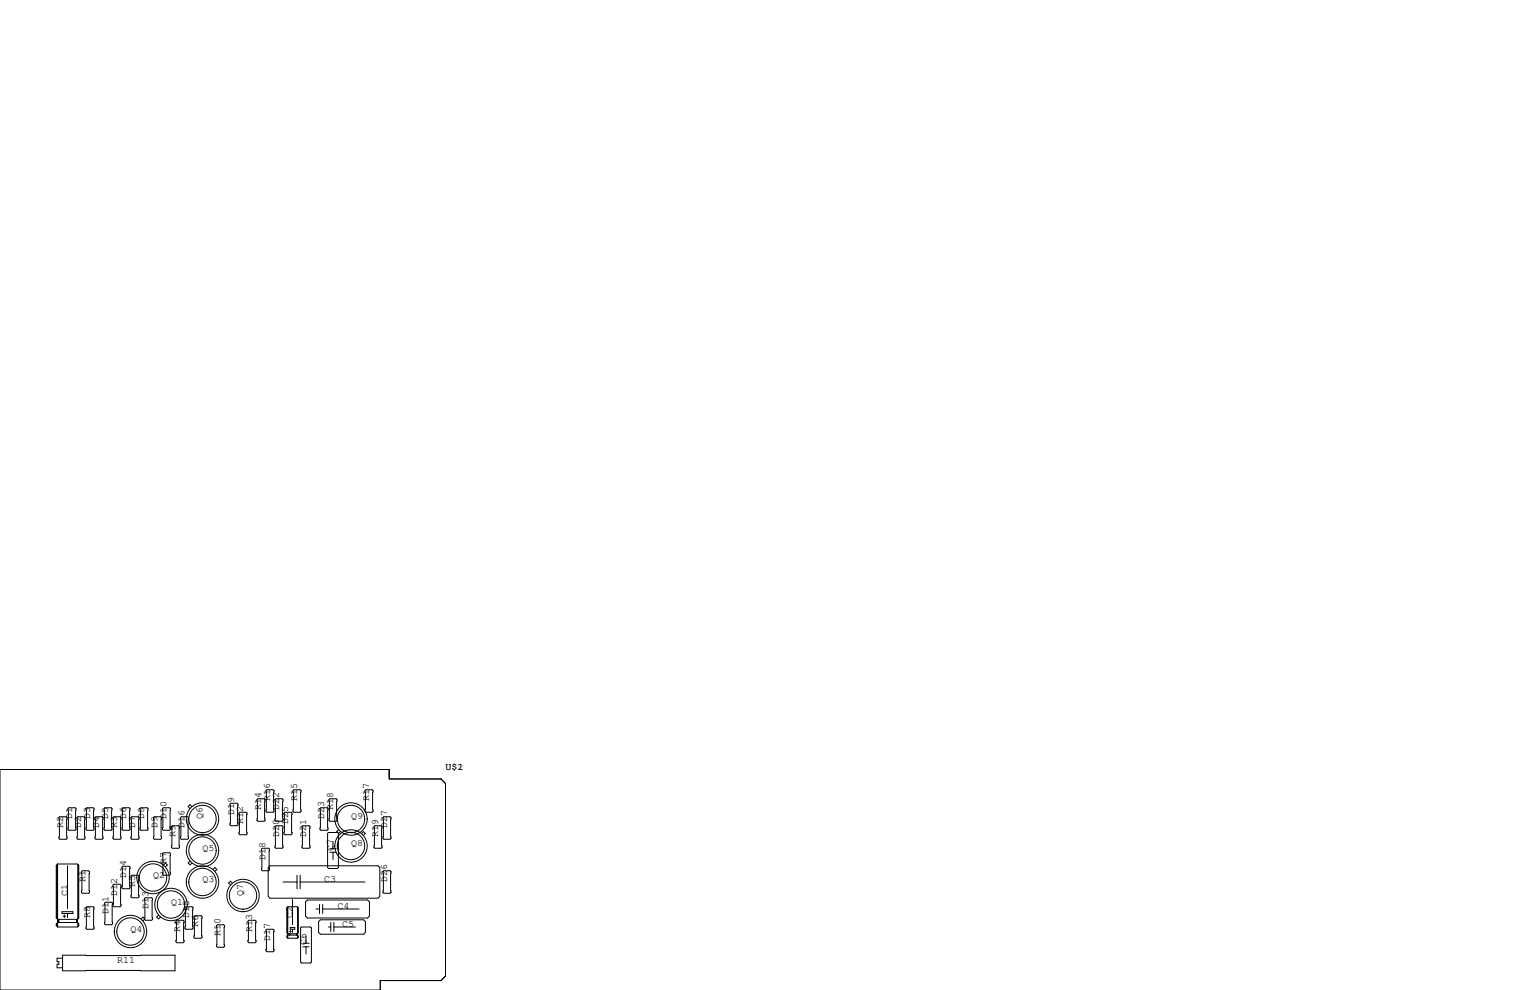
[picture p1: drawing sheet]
<svg xmlns="http://www.w3.org/2000/svg" width="432mm" height="279mm" viewBox="0 0 432 279" stroke-linecap="round" stroke-linejoin="round" font-family="sans-serif">
<g fill="none" stroke="#000" stroke-width=".28">
<path d="M0 217.2h109.9v2.6h14.6l1.2 1.3v54.4l-1.2 1.2h-17.2v2.7h-107.3zM16.9 230.5h1.8l.2 .3v5.8l-.2 .3h-1.8l-.3-.3v-5.8zM19.4 228h1.8l.3 .2v5.9l-.3 .2h-1.8l-.2-.2v-5.9zM22 230.5h1.7l.3 .3v5.8l-.3 .3h-1.7l-.3-.3v-5.8zM24.5 228h1.8l.2 .2v5.9l-.2 .2h-1.8l-.2-.2v-5.9zM27.1 230.5h1.7l.3 .3v5.8l-.3 .3h-1.7l-.3-.3v-5.8zM29.6 228h1.8l.2 .2v5.9l-.2 .2h-1.8l-.3-.2v-5.9zM32.1 230.5h1.8l.3 .3v5.8l-.3 .3h-1.8l-.2-.3v-5.8zM34.7 228h1.7l.3 .2v5.9l-.3 .2h-1.7l-.3-.2v-5.9zM37 230.8l.2-.3h1.8l.2 .3v5.8l-.2 .3h-1.8l-.2-.3zM39.5 228.2l.3-.2h1.7l.3 .2v5.9l-.3 .2h-1.7l-.3-.2zM43.3 230.8l.3-.3h1.7l.3 .3v5.8l-.3 .3h-1.7l-.3-.3z"/>
<path d="M45.8 228.2l.3-.2h1.8l.2 .2v5.9l-.2 .2h-1.8l-.3-.2zM48.4 233.3l.2-.3h1.8l.3 .3v5.8l-.3 .3h-1.8l-.2-.3zM50.9 230.8l.3-.3h1.8l.2 .3v5.8l-.2 .3h-1.8l-.3-.3zM54.2 227.6l-.6-.5-.5 .5 .5 .6M64.9 226.9l.3-.2h1.7l.3 .2v5.9l-.3 .2h-1.7l-.3-.2zM67.4 229.5l.3-.3h1.8l.2 .3v5.8l-.2 .3h-1.8l-.3-.3zM72.5 225.7l.3-.3h1.7l.3 .3v5.8l-.3 .3h-1.7l-.3-.3zM73.8 239.6l.2-.2h1.8l.3 .2v5.9l-.3 .2h-1.8l-.2-.2zM75.1 223.1l.2-.2h1.8l.2 .2v5.9l-.2 .2h-1.8l-.2-.2zM77.6 233.3l.3-.3h1.7l.3 .3v5.8l-.3 .3h-1.7l-.3-.3zM77.9 225.4h1.7l.3 .3v5.8l-.3 .3h-1.7l-.3-.3v-5.8zM80.4 229.2h1.8l.2 .3v5.8l-.2 .3h-1.8l-.3-.3v-5.8z"/>
<path d="M82.7 223.1l.2-.2h1.8l.3 .2v5.9l-.3 .2h-1.8l-.2-.2zM85.2 233.3l.3-.3h1.7l.3 .3v5.8l-.3 .3h-1.7l-.3-.3zM90.3 228.2l.3-.2h1.7l.3 .2v5.9l-.3 .2h-1.7l-.3-.2zM92.5 235.2l.2-.3h2.6l.2 .3v9.7l-.2 .2h-2.6l-.2-.2zM92.8 225.7l.3-.3h1.8l.2 .3v5.8l-.2 .3h-1.8l-.3-.3zM93.1 239.5h1.8M94 237.5v2M95.6 234.1l-.6 .6 .6 .5M96.1 234.7l-.5 .5M102 235.2l.6-.5 .5 .5-.5 .6M103 223.1l.3-.2h1.7l.3 .2v5.9l-.3 .2h-1.7l-.3-.2zM105.5 233.3l.3-.3h1.8l.2 .3v5.8l-.2 .3h-1.8l-.3-.3z"/>
<path d="M108.1 230.8l.2-.3h1.8l.3 .3v5.8l-.3 .3h-1.8l-.2-.3zM16 244.2v14.9M16.1 244.1v15.1M16.3 243.8l-.4 .4v14.9l.4 .4h5.5M16.3 243.8v17.8M16.3 243.8h5.5l.4 .4v14.9l-.4 .4M16.4 259.6v.6M16.5 259.6v.6M16.6 259.5v.8M17.5 257.3h3.1v.5h-3.1zM17.8 258.6h.7M18.2 258.2v.8"/>
<path d="M19.1 244.3v12.1M19.1 257.8v1.2M21.6 259.5v.8M21.7 259.6v.6M21.8 259.5v.8M22 244v15.3M22.1 244.2v14.9M23 246l.2-.3h1.8l.3 .3v5.8l-.3 .3h-1.8l-.2-.3zM24.3 256.2l.2-.3h1.8l.2 .3v5.8l-.2 .3h-1.8l-.2-.3zM29.5 254.9l.2-.3h1.8l.3 .3v5.8l-.3 .3h-1.8l-.2-.3zM31.9 249.8l.2-.2h1.8l.3 .2v5.9l-.3 .2h-1.8l-.2-.2zM34.4 244.7l.3-.2h1.7l.3 .2v5.9l-.3 .2h-1.7l-.3-.2z"/>
<path d="M37 247.3l.2-.3h1.8l.2 .3v5.8l-.2 .3h-1.8l-.2-.3zM39.8 259.4l.5-.6 .6 .6-.6 .5M40.8 253.6l.2-.2h1.8l.3 .2v5.9l-.3 .2h-1.8l-.2-.2zM44.8 258.3l-.6 .5 .6 .5 .5-.5M45.8 240.9l.3-.2h1.8l.2 .2v5.9l-.2 .2h-1.8l-.3-.2zM46.2 244.1l.5-.5 .5 .5-.5 .6M49.7 260l.2-.3h1.8l.2 .3v5.8l-.2 .3h-1.8l-.2-.3zM52.2 256.2l.3-.3h1.7l.3 .3v5.8l-.3 .3h-1.7l-.3-.3zM53.6 243l-.5 .6 .5 .5 .6-.5M54.7 258.7l.3-.3h1.8l.2 .3v5.8l-.2 .3h-1.8l-.3-.3zM60.1 245.4l.6-.5 .5 .5-.5 .5M65.6 249.2l-.6-.5-.5 .5 .5 .6"/>
<path d="M70 260l.2-.3h1.8l.3 .3v5.8l-.3 .3h-1.8l-.2-.3zM76.2 244.3h30.5l.5 .6v8.1l-.5 .5h-30.5l-.5-.5v-8.1zM79.9 248.9h3.9M81.1 256.2v7.1M81.2 255.9h2.7l.2 .3v7.1M81.2 255.9l-.2 .3v7.1l.2 .2h2.7M81.2 255.9v8.9M82.6 253.9v7.1M83.8 247v3.8M84 256v7.4M84.1 256.2v7.1M84.7 247v3.8"/>
<path d="M84.7 248.9h18.3M86.2 254.5l.5-.5h17.1l.5 .5v4.1l-.5 .5h-17.1l-.5-.5zM89.2 256.5h1M90.2 255.3v2.5M90.4 259.6h12.2l.5 .5v3l-.5 .6h-12.2l-.5-.6v-3zM91.1 255.3v2.5M91.1 256.5h10.2M93.1 240.5h1.8M94 240.5v2.1M108.1 246l.2-.3h1.8l.3 .3v5.8l-.3 .3h-1.8l-.2-.3zM16 260.7v.5M16.1 260.6v.8"/>
<path d="M17.6 270.4h-1.5v1h.5v.7h-.5v1h1.5M17.7 269.6h31.7v4.4h-31.7zM21.8 260.3l.4 .4v.5l-.4 .4h-5.5M21.8 260.3h-5.5l-.4 .4v.5l.4 .4M22 260.5v1M22.1 260.7v.5M61.1 261.2l.2-.2h1.8l.3 .2v5.9l-.3 .2h-1.8l-.2-.2zM75.1 262.5l.2-.2h1.8l.2 .2v5.9l-.2 .2h-1.8l-.2-.2zM81.1 264.2v.3M81.3 263.7v.1M81.7 262.9h.5M81.8 263.5v.4"/>
<path d="M81.9 261.7h1.3v.6h-1.3zM82 262.6v.5M82.6 262.3v.8M83.8 263.5v.4M83.9 263.9h-2.7l-.2 .3v.3l.2 .3M83.9 263.9l.2 .3v.3M83.9 263.5v.4M84 264v.7M84.1 264.2v.3M84.1 264.5l-.2 .3h-2.7M84.1 263.3l-.2 .2M84.8 261.9l.3-.3h2.5l.3 .3v9.6l-.3 .3h-2.5l-.3-.3z"/>
<path d="M85.5 266.2h1.7M85.5 267.2h1.7M86.4 264.2v2M86.4 267.2v2M92.7 261.6h.6M93.3 260.3v2.6M94.2 261.6h6.1M94.2 260.3v2.6"/>
<circle cx="57.2" cy="231.1" r="4.6"/>
<circle cx="57.2" cy="231.1" r="3.9"/>
<circle cx="99.1" cy="231.1" r="3.9"/>
<circle cx="99.1" cy="231.1" r="4.6"/>
<circle cx="99.1" cy="238.8" r="4.6"/>
<circle cx="99.1" cy="238.8" r="3.9"/>
<circle cx="43.2" cy="247.7" r="3.9"/>
<circle cx="43.2" cy="247.7" r="4.6"/>
<circle cx="48.3" cy="255.3" r="4.6"/>
<circle cx="48.3" cy="255.3" r="3.9"/>
<circle cx="57.1" cy="240" r="4.6"/>
<circle cx="57.1" cy="240" r="3.9"/>
<circle cx="57.2" cy="248.9" r="3.9"/>
<circle cx="57.2" cy="248.9" r="4.6"/>
<circle cx="68.6" cy="252.7" r="4.6"/>
<circle cx="68.6" cy="252.7" r="3.9"/>
<circle cx="36.8" cy="262.9" r="4.6"/>
<circle cx="36.8" cy="262.9" r="3.9"/>
</g>
<g font-size="2.8">
<text x="125.7" y="217.2">U$1</text>
<text x="129.1" y="217.2">2</text>
<text x="76.2" y="226.1" transform="rotate(-90 76.2 226.1)">R16</text>
<text x="83.8" y="226.1" transform="rotate(-90 83.8 226.1)">R15</text>
<text x="104.1" y="226.1" transform="rotate(-90 104.1 226.1)">R17</text>
<text x="17.8" y="233.7" transform="rotate(-90 17.8 233.7)">R2</text>
<text x="20.3" y="231.1" transform="rotate(-90 20.3 231.1)">D1</text>
<text x="22.9" y="233.7" transform="rotate(-90 22.9 233.7)">D2</text>
<text x="25.4" y="231.1" transform="rotate(-90 25.4 231.1)">D3</text>
<text x="27.9" y="233.7" transform="rotate(-90 27.9 233.7)">D4</text>
<text x="30.5" y="231.1" transform="rotate(-90 30.5 231.1)">D5</text>
<text x="33" y="233.7" transform="rotate(-90 33 233.7)">R3</text>
<text x="35.6" y="231.1" transform="rotate(-90 35.6 231.1)">D6</text>
<text x="38.1" y="233.7" transform="rotate(-90 38.1 233.7)">D7</text>
<text x="40.6" y="231.1" transform="rotate(-90 40.6 231.1)">D8</text>
<text x="44.4" y="233.7" transform="rotate(-90 44.4 233.7)">D9</text>
<text x="47" y="231.1" transform="rotate(-90 47 231.1)">D10</text>
<text x="52.1" y="233.7" transform="rotate(-90 52.1 233.7)">D16</text>
<text x="57.1" y="231.1" transform="rotate(-90 57.1 231.1)">Q6</text>
<text x="66" y="229.9" transform="rotate(-90 66 229.9)">D19</text>
<text x="68.6" y="232.4" transform="rotate(-90 68.6 232.4)">R12</text>
<text x="73.7" y="228.6" transform="rotate(-90 73.7 228.6)">R14</text>
<text x="78.7" y="228.6" transform="rotate(-90 78.7 228.6)">D22</text>
<text x="81.3" y="232.4" transform="rotate(-90 81.3 232.4)">D25</text>
<text x="91.4" y="231.1" transform="rotate(-90 91.4 231.1)">D23</text>
<text x="94" y="228.6" transform="rotate(-90 94 228.6)">R18</text>
<text x="99.1" y="231.1">Q9</text>
<text x="109.2" y="233.7" transform="rotate(-90 109.2 233.7)">D27</text>
<text x="49.5" y="236.2" transform="rotate(-90 49.5 236.2)">R9</text>
<text x="78.7" y="236.2" transform="rotate(-90 78.7 236.2)">D20</text>
<text x="86.4" y="236.2" transform="rotate(-90 86.4 236.2)">D21</text>
<text x="99.1" y="238.8">Q8</text>
<text x="106.7" y="236.2" transform="rotate(-90 106.7 236.2)">R19</text>
<text x="47" y="243.8" transform="rotate(-90 47 243.8)">R7</text>
<text x="57.1" y="240">Q5</text>
<text x="74.9" y="242.6" transform="rotate(-90 74.9 242.6)">D18</text>
<text x="94" y="240" transform="rotate(-90 94 240)">C7</text>
<text x="24.1" y="248.9" transform="rotate(-90 24.1 248.9)">R1</text>
<text x="35.6" y="247.6" transform="rotate(-90 35.6 247.6)">D14</text>
<text x="38.1" y="250.2" transform="rotate(-90 38.1 250.2)">R5</text>
<text x="43.2" y="247.6">Q2</text>
<text x="57.1" y="248.9">Q3</text>
<text x="91.4" y="248.9">C3</text>
<text x="109.2" y="248.9" transform="rotate(-90 109.2 248.9)">D26</text>
<text x="19" y="252.7" transform="rotate(-90 19 252.7)">C1</text>
<text x="30.6" y="257.8" transform="rotate(-90 30.6 257.8)">D11</text>
<text x="33" y="252.7" transform="rotate(-90 33 252.7)">D12</text>
<text x="41.9" y="256.5" transform="rotate(-90 41.9 256.5)">D13</text>
<text x="48.3" y="255.3">Q1</text>
<text x="68.6" y="252.7" transform="rotate(-90 68.6 252.7)">Q7</text>
<text x="95.2" y="256.5">C4</text>
<text x="25.4" y="259.1" transform="rotate(-90 25.4 259.1)">R8</text>
<text x="36.8" y="262.9">Q4</text>
<text x="50.8" y="262.9" transform="rotate(-90 50.8 262.9)">R4</text>
<text x="53.3" y="259.1" transform="rotate(-90 53.3 259.1)">D15</text>
<text x="55.9" y="261.6" transform="rotate(-90 55.9 261.6)">R6</text>
<text x="71.1" y="262.9" transform="rotate(-90 71.1 262.9)">R13</text>
<text x="82.5" y="259.1" transform="rotate(-90 82.5 259.1)">C2</text>
<text x="96.5" y="261.6">C5</text>
<text x="62.2" y="264.2" transform="rotate(-90 62.2 264.2)">R10</text>
<text x="76.2" y="265.4" transform="rotate(-90 76.2 265.4)">D17</text>
<text x="86.4" y="266.7" transform="rotate(-90 86.4 266.7)">C6</text>
<text x="33" y="271.8">R11</text>
</g>
</svg>
